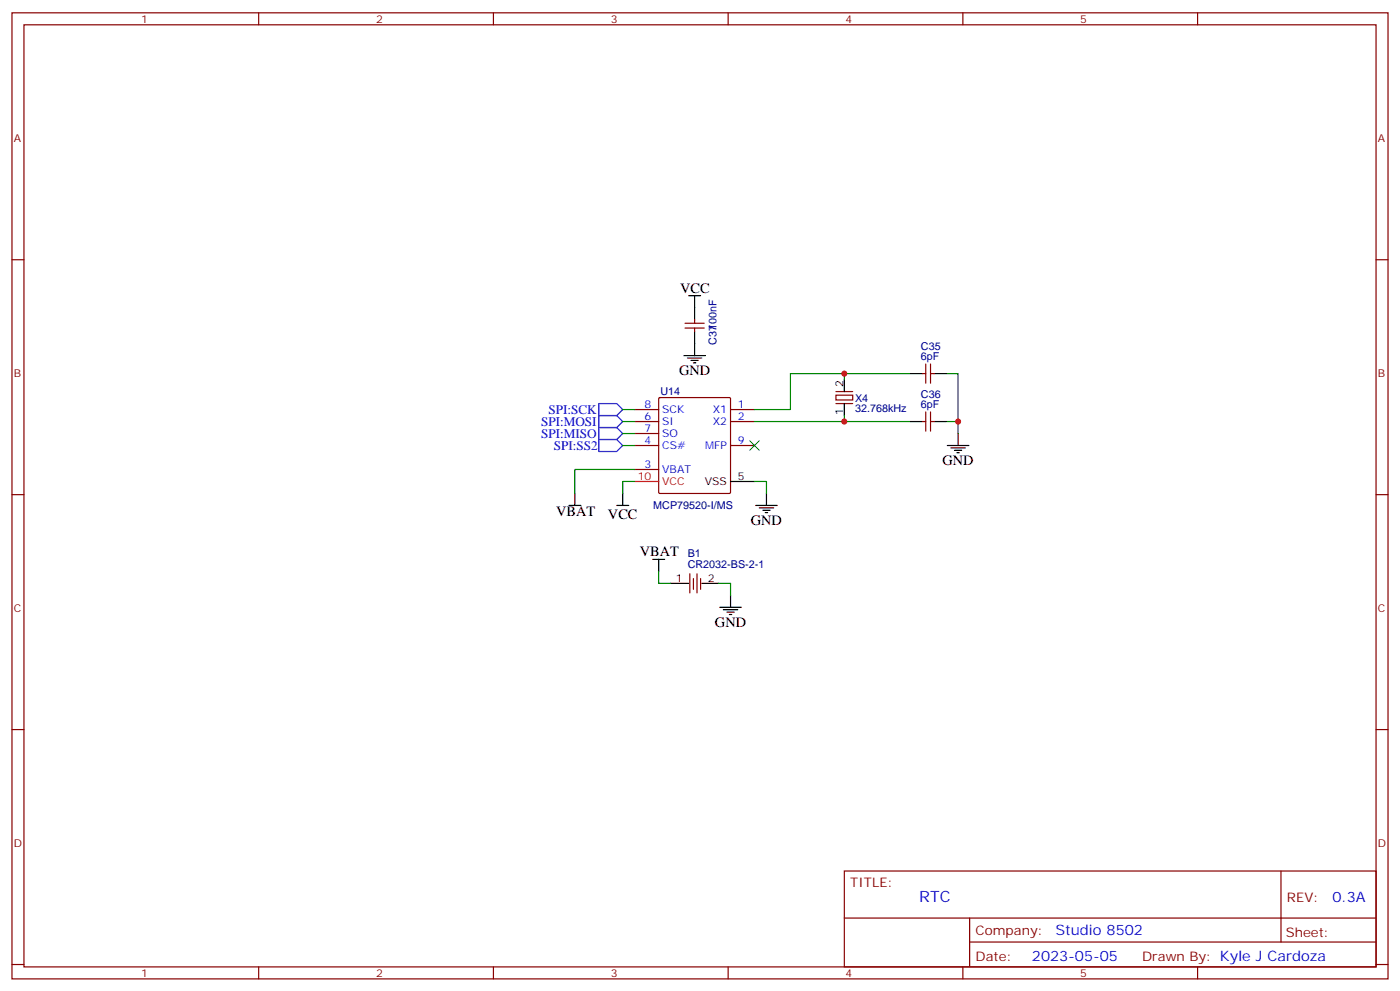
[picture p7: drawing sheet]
<svg xmlns="http://www.w3.org/2000/svg" width="412mm" height="292mm" viewBox="0 0 412 292" stroke-linecap="round" stroke-linejoin="round" font-family="sans-serif">
<g fill="none" stroke="#870000" stroke-width=".35">
<path d="M3.5 3.8h405.4v284.3h-405.4zM7.1 7.3h398.2v277.3h-398.2zM76.2 3.8v3.5M145.3 3.8v3.5M214.5 3.8v3.5M283.6 3.8v3.5M352.8 3.8v3.5M3.5 76.4h3.6M405.3 76.4h3.6M201.8 96.6h5.6M201.8 95.1h5.6M204.6 94.1v1"/>
<path d="M204.6 96.6v1M194.1 117.2l.3-.2h20.4l.3 .2 .1 27.7-.2 .3h-20.6l-.3-.2zM246.2 116.3h5v1.4h-5zM271.6 110h1.1M272.7 107.1v5.7M274.1 107.1v5.7M274.1 110h1.1M187 120.5h7M187 124.1h7M187 138.2h7M187 131.1h7M187 127.6h7"/>
<path d="M215.2 120.5h7M215.2 124.1h7M215.2 131.1h7M271.6 124.1h1.1M272.7 121.2v5.7M274.1 124.1h1.1M274.1 121.2v5.7M3.5 145.6h3.6M405.3 145.6h3.6M203.2 168.9v5.6M204.3 170.3v3.2M205.3 168.9v5.6"/>
<path d="M206.4 170.3v3.2M3.5 214.7h3.6M405.3 214.7h3.6M248.7 256.4h156.6v28.2h-156.6zM377.3 256.4v20.9M248.7 270.2h156.5M285.6 277.3h119.6M285.6 270.2v14.1M3.5 283.9h3.6M76.2 284.6v3.5M145.3 284.6v3.5M214.5 284.6v3.5"/>
<path d="M283.6 284.6v3.5M352.8 284.6v3.5M405.3 283.9h3.6"/>
</g>
<g fill="none" stroke="#000" stroke-width=".35">
<path d="M202.8 87h3.6M204.6 87v7.1M204.6 97.6v7.1M201.4 104.7h6.4M202.5 105.4h4.2M203.6 106.1h2.1M204.3 106.8h.7M248.7 111.7v3.6M248.7 118.8v3.5M268.1 110h3.5M275.2 110h3.5M268.1 124.1h3.5"/>
<path d="M275.2 124.1h3.5M279 131.1h6.4M280.1 131.8h4.2M281.2 132.5h2.1M281.9 133.2h.7M282.2 127.6v3.5M167.6 148.8h3.5M169.3 145.2v3.6M181.7 148.8h3.5M183.4 145.2v3.6M215.2 141.7h7M222.6 148.8h6.4"/>
<path d="M223.7 149.5h4.2M224.7 150.2h2.1M225.4 150.9h.7M225.8 145.2v3.6M192.3 164.6h3.5M194 164.6v3.6M197.6 171.7h5.2M206.7 171.7h5M212 178.8h6.4M213.1 179.5h4.2M215.2 175.2v3.6M214.1 180.2h2.2"/>
<path d="M214.8 180.9h.7"/>
</g>
<path d="M187 141.7h7" fill="none" stroke="#f00" stroke-width=".35"/>
<path d="M176.4 118.8h5.3l1.7 1.7-1.7 1.8h-5.3zM176.4 129.4h5.3l1.7 1.7-1.7 1.8h-5.3zM176.4 122.3h5.3l1.7 1.8-1.7 1.7h-5.3zM176.4 125.8h5.3l1.7 1.8-1.7 1.8h-5.3z" fill="none" stroke="#00f" stroke-width=".35"/>
<g fill="none" stroke="#008700" stroke-width=".35">
<path d="M248.7 110v1.7M268.1 110h-35.3v10.5h-10.6M278.7 110h3.5v17.6M183.4 131.1h3.6M183.4 127.6h3.6M183.4 124.1h3.6M183.4 120.5h3.6M187 138.2h-17.7v7M222.2 124.1h45.9M248.7 122.3v1.8M278.7 124.1h3.5M187 141.7h-3.6v3.5"/>
<path d="M222.2 141.7h3.6v3.5M194 168.2v3.5h3.6M211.7 171.7h3.5v3.5"/>
</g>
<path d="M220.8 129.7l2.9 2.8M223.7 129.7l-2.9 2.8" fill="none" stroke="#3c3" stroke-width=".35"/>
<path d="M246.2 115.3h5M246.2 118.8h5" fill="none" stroke="#871200" stroke-width=".35"/>
<g fill="#c00">
<circle cx="282.2" cy="124.1" r=".88"/>
<circle cx="248.7" cy="110" r=".88"/>
<circle cx="248.7" cy="124.1" r=".88"/>
</g>
<text font-size="4.6" fill="#00f" x="270.8" y="265.4">RTC</text>
<g font-size="4.2">
<text x="200.4" y="86.3">VCC</text>
<text x="200" y="110.3">GND</text>
<text x="277.6" y="136.8">GND</text>
<text x="163.8" y="151.9">VBAT</text>
<text x="179.1" y="152.7">VCC</text>
<text x="221.2" y="154.4">GND</text>
<text x="188.5" y="163.6">VBAT</text>
<text x="210.6" y="184.4">GND</text>
</g>
<g font-size="4.2" fill="#00f">
<text x="392.5" y="265.6">0.3A</text>
<text x="310.9" y="275.2">Studio 8502</text>
<text x="304" y="283">2023-05-05</text>
</g>
<g font-size="3.9" fill="#00f">
<text x="159.4" y="125.3">SPI:MOSI</text>
<text x="161.6" y="121.8">SPI:SCK</text>
<text x="159.4" y="128.9">SPI:MISO</text>
<text x="163.1" y="132.3">SPI:SS2</text>
</g>
<g font-size="3.9" fill="#800">
<text x="250.5" y="260.9">TITLE:</text>
<text x="379.1" y="265.6">REV:</text>
<text x="287.4" y="275.1">Company:</text>
<text x="378.7" y="275.8">Sheet:</text>
<text x="287.4" y="282.8">Date:</text>
<text x="336.4" y="282.9">Drawn By: Kyle J Cardoza</text>
</g>
<g font-size="3.2" fill="#800">
<text x="41.6" y="6.8">1</text>
<text x="110.8" y="6.8">2</text>
<text x="179.9" y="6.8">3</text>
<text x="249.1" y="6.8">4</text>
<text x="318.2" y="6.8">5</text>
<text x="4.1" y="41.9">A</text>
<text x="405.9" y="41.9">A</text>
<text x="4.1" y="111">B</text>
<text x="405.9" y="111">B</text>
<text x="4.1" y="180.2">C</text>
<text x="405.9" y="180.2">C</text>
<text x="4.1" y="249.3">D</text>
<text x="405.9" y="249.3">D</text>
<text x="41.6" y="287.6">1</text>
<text x="110.8" y="287.6">2</text>
<text x="179.9" y="287.6">3</text>
<text x="249.1" y="287.6">4</text>
<text x="318.2" y="287.6">5</text>
</g>
<g font-size="3.2" fill="#000080">
<text x="211" y="101.5" transform="rotate(-90 211 101.5)">C37100nF</text>
<text x="271.3" y="106.1">6pF</text>
<text x="271.3" y="103">C35</text>
<text x="194.5" y="116.4">U14</text>
<text x="251.9" y="118.2">X4</text>
<text x="271.3" y="117.1">C36</text>
<text x="251.9" y="121.4">32.768kHz</text>
<text x="271.3" y="120.2">6pF</text>
<text x="192.4" y="149.9">MCP79520-I/MS</text>
<text x="202.6" y="167">CR2032-BS-2-1</text>
<text x="202.6" y="163.9">B1</text>
</g>
<g font-size="3.2">
<text x="248.4" y="113.8" transform="rotate(-90 248.4 113.8)">2</text>
<text x="248.4" y="122.2" transform="rotate(-90 248.4 122.2)">1</text>
<text x="207.6" y="142.8">VSS</text>
<text x="217.3" y="141.4">5</text>
<text x="199.1" y="171.3">1</text>
<text x="208.5" y="171.3">2</text>
</g>
<g font-size="3.2" fill="#00f">
<text x="189.9" y="123.7">6</text>
<text x="189.9" y="120.2">8</text>
<text x="195.1" y="125.1">SI</text>
<text x="195.1" y="121.6">SCK</text>
<text x="209.9" y="121.6">X1</text>
<text x="209.9" y="125.1">X2</text>
<text x="217.3" y="120.2">1</text>
<text x="217.3" y="123.7">2</text>
<text x="189.9" y="130.8">4</text>
<text x="189.9" y="127.2">7</text>
<text x="195.1" y="128.7">SO</text>
<text x="217.3" y="130.8">9</text>
<text x="189.9" y="137.8">3</text>
<text x="195.1" y="132.2">CS#</text>
<text x="207.7" y="132.2">MFP</text>
<text x="195.1" y="139.2">VBAT</text>
</g>
<g font-size="3.2" fill="#f00">
<text x="187.9" y="141.4">10</text>
<text x="195.1" y="142.8">VCC</text>
</g>
</svg>
